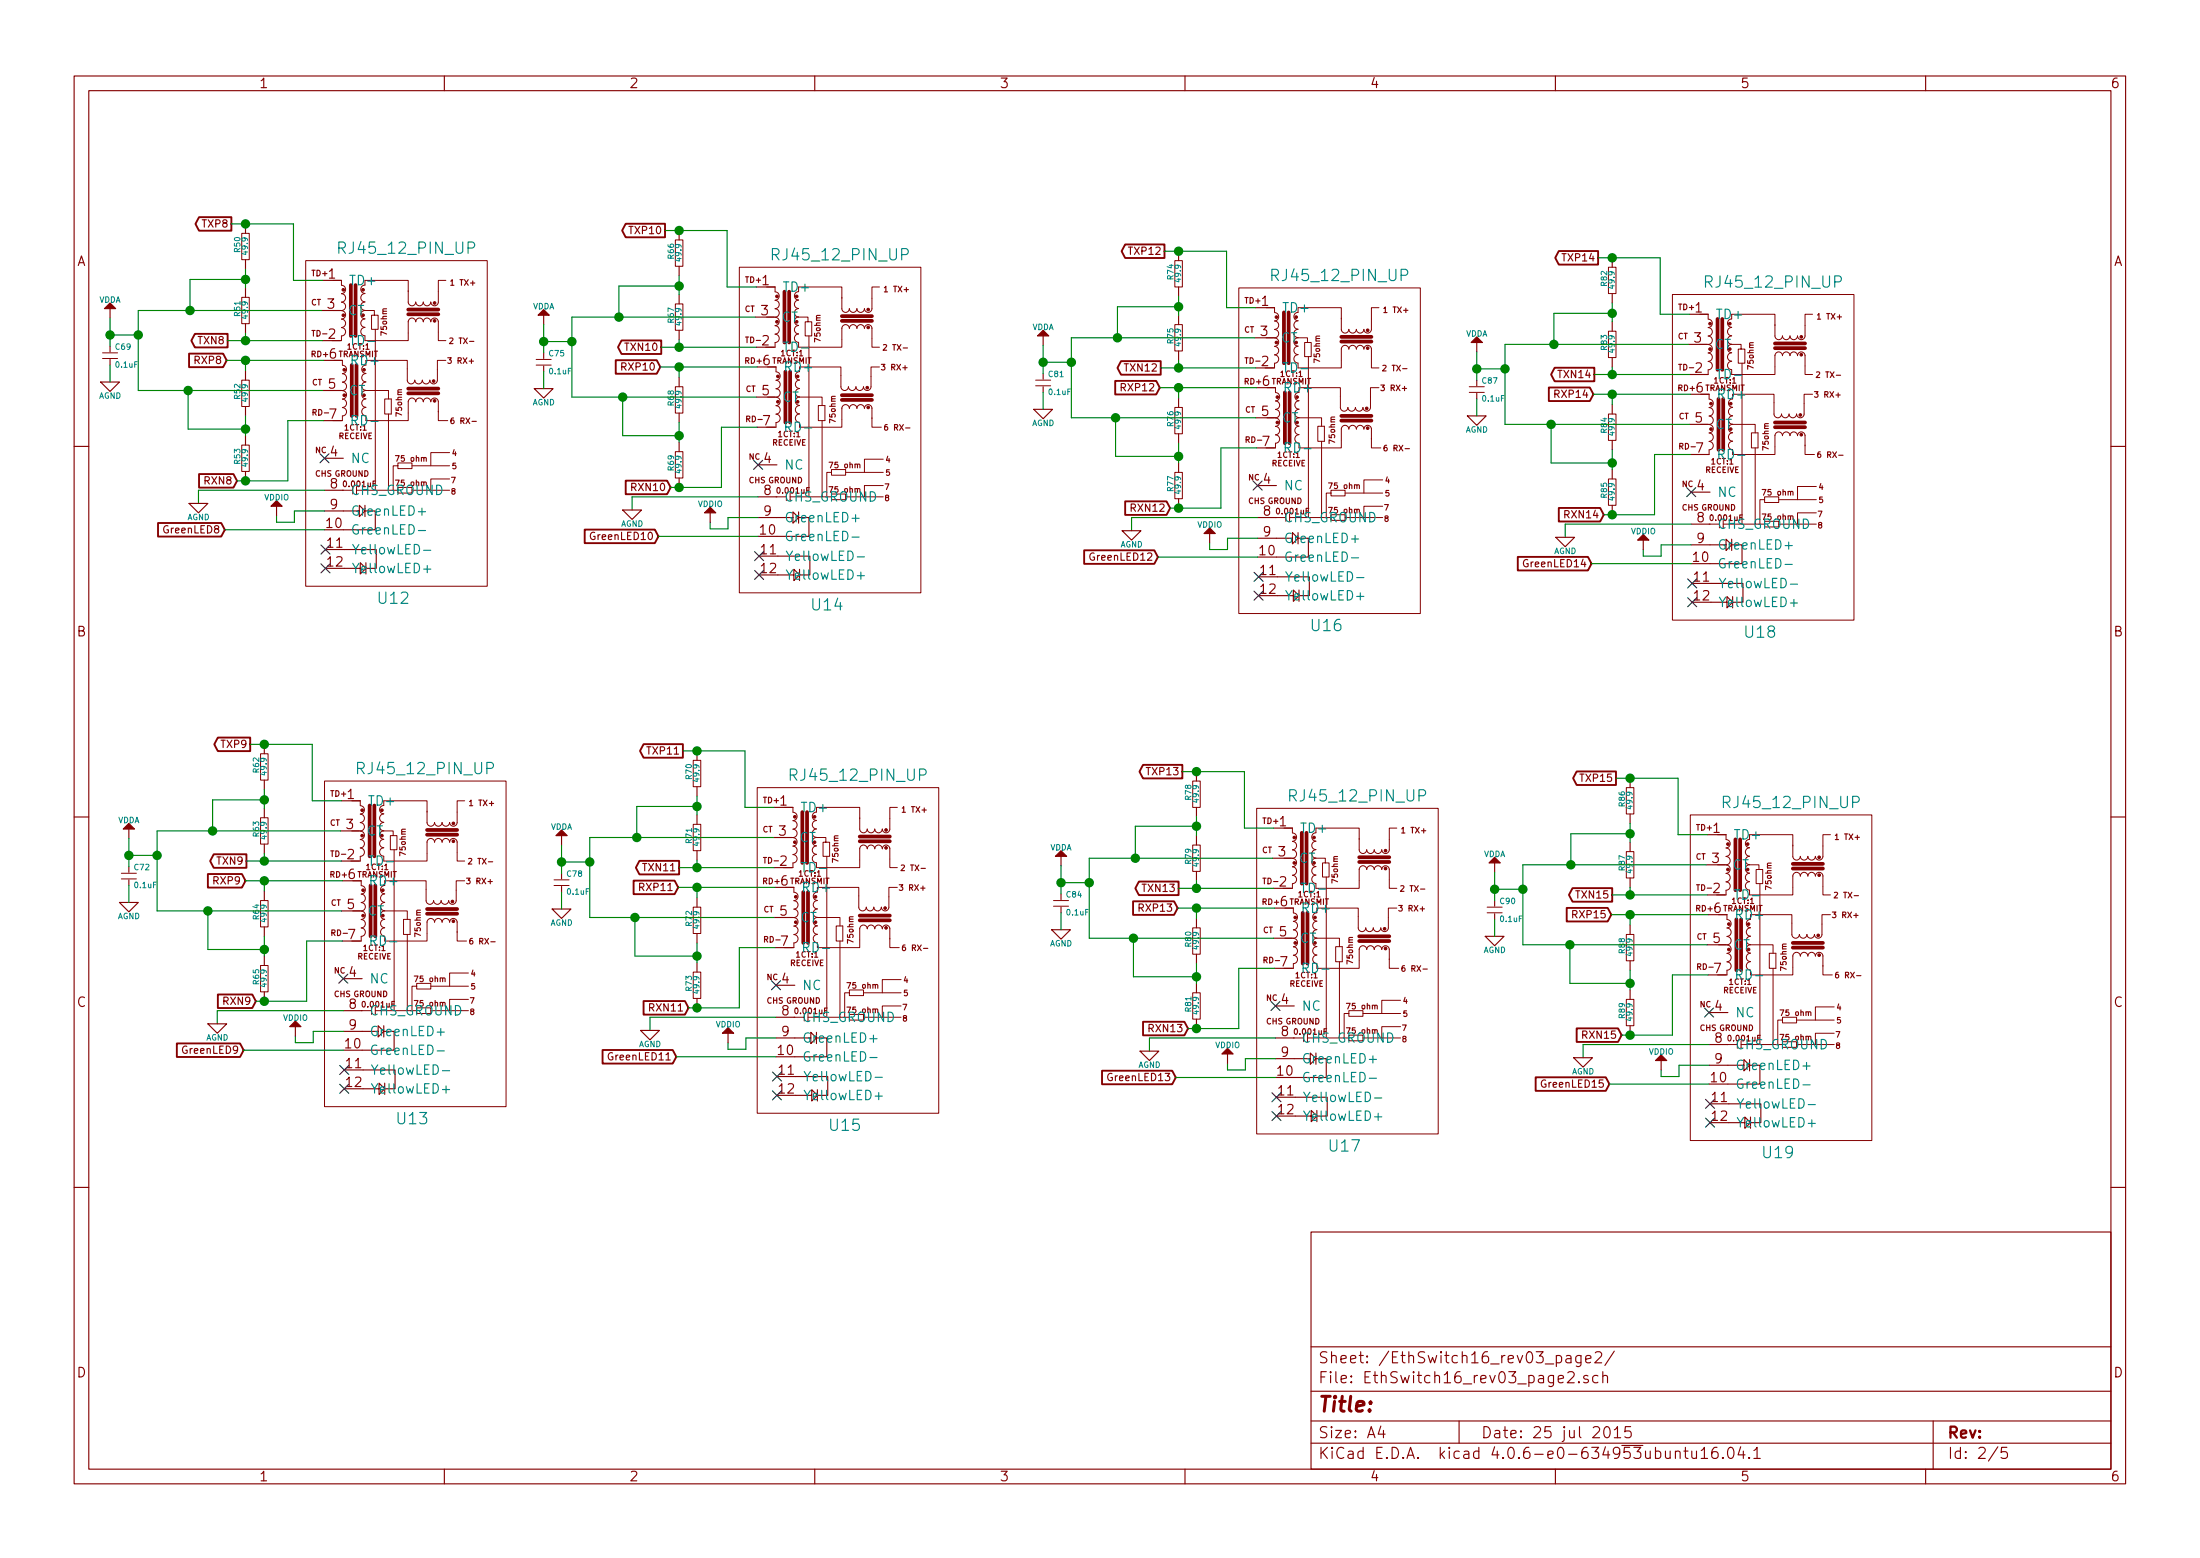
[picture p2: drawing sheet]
EESchema Schematic File Version 2
LIBS:ted_resistors
LIBS:ted_capacitors
LIBS:ted_connectors
LIBS:ted_crystals
LIBS:TED_holes
LIBS:ted_ic
LIBS:ted_inductors
LIBS:TED_jumper_3x2
LIBS:TED_led
LIBS:ted_switches
LIBS:ted_diodes
LIBS:ted_power
LIBS:ted_transistor
LIBS:ted_test_pad
LIBS:ted_regulators
EELAYER 25 0
EELAYER END
$Descr A4 11693 8268
encoding utf-8
Sheet 2 5
Title ""
Date "25 jul 2015"
Rev ""
Comp ""
Comment1 ""
Comment2 ""
Comment3 ""
Comment4 ""
$EndDescr
$Comp
L RJ45_12_PIN_UP U12
U 1 1
P 2095 2065
F 0 "U12" H 2090 965 60  0000 C CNN
F 1 "RJ45_12_PIN_UP" H 2160 2825 60  0000 C CNN
F 2 "ted_connectors:TED_RJ45_12pin_Up_Bottom" H 2095 2065 60  0001 C CNN
F 3 "" H 2095 2065 60  0000 C CNN
	1    2095 2065
	1    0    0    -1  
$EndComp
$Comp
L RJ45_12_PIN_UP U14
U 1 1
P 4400 2100
F 0 "U14" H 4395 1000 60  0000 C CNN
F 1 "RJ45_12_PIN_UP" H 4465 2860 60  0000 C CNN
F 2 "ted_connectors:TED_RJ45_12pin_Up_Bottom" H 4400 2100 60  0001 C CNN
F 3 "" H 4400 2100 60  0000 C CNN
	1    4400 2100
	1    0    0    -1  
$EndComp
$Comp
L RJ45_12_PIN_UP U16
U 1 1
P 7055 2210
F 0 "U16" H 7050 1110 60  0000 C CNN
F 1 "RJ45_12_PIN_UP" H 7120 2970 60  0000 C CNN
F 2 "ted_connectors:TED_RJ45_12pin_Up_Bottom" H 7055 2210 60  0001 C CNN
F 3 "" H 7055 2210 60  0000 C CNN
	1    7055 2210
	1    0    0    -1  
$EndComp
$Comp
L RJ45_12_PIN_UP U18
U 1 1
P 9360 2245
F 0 "U18" H 9355 1145 60  0000 C CNN
F 1 "RJ45_12_PIN_UP" H 9425 3005 60  0000 C CNN
F 2 "ted_connectors:TED_RJ45_12pin_Up_Bottom" H 9360 2245 60  0001 C CNN
F 3 "" H 9360 2245 60  0000 C CNN
	1    9360 2245
	1    0    0    -1  
$EndComp
$Comp
L RJ45_12_PIN_UP U13
U 1 1
P 2195 4830
F 0 "U13" H 2190 3730 60  0000 C CNN
F 1 "RJ45_12_PIN_UP" H 2260 5590 60  0000 C CNN
F 2 "ted_connectors:TED_RJ45_12pin_Up_Bottom" H 2195 4830 60  0001 C CNN
F 3 "" H 2195 4830 60  0000 C CNN
	1    2195 4830
	1    0    0    -1  
$EndComp
$Comp
L RJ45_12_PIN_UP U15
U 1 1
P 4495 4865
F 0 "U15" H 4490 3765 60  0000 C CNN
F 1 "RJ45_12_PIN_UP" H 4560 5625 60  0000 C CNN
F 2 "ted_connectors:TED_RJ45_12pin_Up_Bottom" H 4495 4865 60  0001 C CNN
F 3 "" H 4495 4865 60  0000 C CNN
	1    4495 4865
	1    0    0    -1  
$EndComp
$Comp
L RJ45_12_PIN_UP U17
U 1 1
P 7150 4975
F 0 "U17" H 7145 3875 60  0000 C CNN
F 1 "RJ45_12_PIN_UP" H 7215 5735 60  0000 C CNN
F 2 "ted_connectors:TED_RJ45_12pin_Up_Bottom" H 7150 4975 60  0001 C CNN
F 3 "" H 7150 4975 60  0000 C CNN
	1    7150 4975
	1    0    0    -1  
$EndComp
$Comp
L RJ45_12_PIN_UP U19
U 1 1
P 9455 5010
F 0 "U19" H 9450 3910 60  0000 C CNN
F 1 "RJ45_12_PIN_UP" H 9520 5770 60  0000 C CNN
F 2 "ted_connectors:TED_RJ45_12pin_Up_Bottom" H 9455 5010 60  0001 C CNN
F 3 "" H 9455 5010 60  0000 C CNN
	1    9455 5010
	1    0    0    -1  
$EndComp
Text GLabel 1195 2805 0    39   Input ~ 0
GreenLED8
Text GLabel 1230 1180 0    39   Output ~ 0
TXP8
Text GLabel 1210 1800 0    39   Output ~ 0
TXN8
Text GLabel 1205 1905 0    39   Input ~ 0
RXP8
Text GLabel 1260 2545 0    39   Input ~ 0
RXN8
$Comp
L R_small R53
U 1 1
P 1305 2425
F 0 "R53" V 1345 2435 30  0000 C CNN
F 1 "49.9" V 1305 2425 30  0000 C CNN
F 2 "ted_resistors:TED_SM0603_R" H 1305 2425 60  0001 C CNN
F 3 "" H 1305 2425 60  0000 C CNN
	1    1305 2425
	-1   0    0    -1  
$EndComp
$Comp
L R_small R52
U 1 1
P 1305 2080
F 0 "R52" V 1345 2090 30  0000 C CNN
F 1 "49.9" V 1305 2080 30  0000 C CNN
F 2 "ted_resistors:TED_SM0603_R" H 1305 2080 60  0001 C CNN
F 3 "" H 1305 2080 60  0000 C CNN
	1    1305 2080
	-1   0    0    -1  
$EndComp
$Comp
L R_small R50
U 1 1
P 1305 1300
F 0 "R50" V 1345 1310 30  0000 C CNN
F 1 "49.9" V 1305 1300 30  0000 C CNN
F 2 "ted_resistors:TED_SM0603_R" H 1305 1300 60  0001 C CNN
F 3 "" H 1305 1300 60  0000 C CNN
	1    1305 1300
	-1   0    0    -1  
$EndComp
$Comp
L R_small R51
U 1 1
P 1305 1640
F 0 "R51" V 1345 1650 30  0000 C CNN
F 1 "49.9" V 1305 1640 30  0000 C CNN
F 2 "ted_resistors:TED_SM0603_R" H 1305 1640 60  0001 C CNN
F 3 "" H 1305 1640 60  0000 C CNN
	1    1305 1640
	-1   0    0    -1  
$EndComp
$Comp
L C(small) C69
U 1 1
P 585 1880
F 0 "C69" H 610 1930 30  0000 L CNN
F 1 "0.1uF" H 610 1835 30  0000 L CNN
F 2 "ted_capacitors:TED_SM0603_C" H 585 1880 60  0001 C CNN
F 3 "" H 585 1880 60  0000 C CNN
	1    585  1880
	1    0    0    -1  
$EndComp
$Comp
L VDDA #PWR063
U 1 1
P 585 1680
F 0 "#PWR063" H 585 1780 30  0001 C CNN
F 1 "VDDA" H 585 1780 30  0000 C CNN
F 2 "" H 585 1680 60  0000 C CNN
F 3 "" H 585 1680 60  0000 C CNN
	1    585  1680
	1    0    0    -1  
$EndComp
$Comp
L AGND #PWR064
U 1 1
P 585 2020
F 0 "#PWR064" H 585 2020 30  0001 C CNN
F 1 "AGND" H 585 1950 30  0000 C CNN
F 2 "" H 585 2020 60  0000 C CNN
F 3 "" H 585 2020 60  0000 C CNN
	1    585  2020
	1    0    0    -1  
$EndComp
Wire Wire Line
	1725 2705 1565 2705
Wire Wire Line
	1195 2805 1725 2805
Wire Wire Line
	1055 2595 1055 2665
Wire Wire Line
	1725 2595 1055 2595
Wire Wire Line
	735  2065 1715 2065
Wire Wire Line
	735  1640 1710 1640
Wire Wire Line
	1205 1905 1720 1905
Wire Wire Line
	735  1640 735  2065
Wire Wire Line
	585  1680 585  1830
Wire Wire Line
	585  1930 585  2020
Wire Wire Line
	735  1770 585  1770
Connection ~ 585  1770
Connection ~ 735  1770
Wire Wire Line
	1720 2225 1530 2225
Wire Wire Line
	1530 2225 1530 2545
Wire Wire Line
	1530 2545 1260 2545
Connection ~ 1305 2545
Wire Wire Line
	1305 2200 1305 2305
Wire Wire Line
	1305 1905 1305 1960
Connection ~ 1305 1905
Connection ~ 1305 2270
Wire Wire Line
	1210 1800 1715 1800
Wire Wire Line
	1305 1760 1305 1800
Wire Wire Line
	1305 1420 1305 1520
Connection ~ 1305 1475
Wire Wire Line
	1715 1480 1560 1480
Wire Wire Line
	1560 1480 1560 1180
Wire Wire Line
	1560 1180 1230 1180
Connection ~ 1305 1180
Connection ~ 1305 1800
Wire Wire Line
	1565 2705 1565 2765
Wire Wire Line
	1565 2765 1470 2765
Wire Wire Line
	1470 2765 1470 2730
$Comp
L AGND #PWR065
U 1 1
P 1055 2665
F 0 "#PWR065" H 1055 2665 30  0001 C CNN
F 1 "AGND" H 1055 2595 30  0000 C CNN
F 2 "" H 1055 2665 60  0000 C CNN
F 3 "" H 1055 2665 60  0000 C CNN
	1    1055 2665
	1    0    0    -1  
$EndComp
Text GLabel 1295 5570 0    39   Input ~ 0
GreenLED9
Text GLabel 1330 3945 0    39   Output ~ 0
TXP9
Text GLabel 1310 4565 0    39   Output ~ 0
TXN9
Text GLabel 1305 4670 0    39   Input ~ 0
RXP9
Text GLabel 1360 5310 0    39   Input ~ 0
RXN9
$Comp
L R_small R65
U 1 1
P 1405 5190
F 0 "R65" V 1445 5200 30  0000 C CNN
F 1 "49.9" V 1405 5190 30  0000 C CNN
F 2 "ted_resistors:TED_SM0603_R" H 1405 5190 60  0001 C CNN
F 3 "" H 1405 5190 60  0000 C CNN
	1    1405 5190
	-1   0    0    -1  
$EndComp
$Comp
L R_small R64
U 1 1
P 1405 4845
F 0 "R64" V 1445 4855 30  0000 C CNN
F 1 "49.9" V 1405 4845 30  0000 C CNN
F 2 "ted_resistors:TED_SM0603_R" H 1405 4845 60  0001 C CNN
F 3 "" H 1405 4845 60  0000 C CNN
	1    1405 4845
	-1   0    0    -1  
$EndComp
$Comp
L R_small R62
U 1 1
P 1405 4065
F 0 "R62" V 1445 4075 30  0000 C CNN
F 1 "49.9" V 1405 4065 30  0000 C CNN
F 2 "ted_resistors:TED_SM0603_R" H 1405 4065 60  0001 C CNN
F 3 "" H 1405 4065 60  0000 C CNN
	1    1405 4065
	-1   0    0    -1  
$EndComp
$Comp
L R_small R63
U 1 1
P 1405 4405
F 0 "R63" V 1445 4415 30  0000 C CNN
F 1 "49.9" V 1405 4405 30  0000 C CNN
F 2 "ted_resistors:TED_SM0603_R" H 1405 4405 60  0001 C CNN
F 3 "" H 1405 4405 60  0000 C CNN
	1    1405 4405
	-1   0    0    -1  
$EndComp
$Comp
L C(small) C72
U 1 1
P 685 4645
F 0 "C72" H 710 4695 30  0000 L CNN
F 1 "0.1uF" H 710 4600 30  0000 L CNN
F 2 "ted_capacitors:TED_SM0603_C" H 685 4645 60  0001 C CNN
F 3 "" H 685 4645 60  0000 C CNN
	1    685  4645
	1    0    0    -1  
$EndComp
$Comp
L VDDA #PWR066
U 1 1
P 685 4445
F 0 "#PWR066" H 685 4545 30  0001 C CNN
F 1 "VDDA" H 685 4545 30  0000 C CNN
F 2 "" H 685 4445 60  0000 C CNN
F 3 "" H 685 4445 60  0000 C CNN
	1    685  4445
	1    0    0    -1  
$EndComp
$Comp
L AGND #PWR067
U 1 1
P 685 4785
F 0 "#PWR067" H 685 4785 30  0001 C CNN
F 1 "AGND" H 685 4715 30  0000 C CNN
F 2 "" H 685 4785 60  0000 C CNN
F 3 "" H 685 4785 60  0000 C CNN
	1    685  4785
	1    0    0    -1  
$EndComp
Wire Wire Line
	1825 5470 1665 5470
Wire Wire Line
	1295 5570 1825 5570
Wire Wire Line
	1155 5360 1155 5430
Wire Wire Line
	1825 5360 1155 5360
Wire Wire Line
	835  4830 1815 4830
Wire Wire Line
	835  4405 1810 4405
Wire Wire Line
	1305 4670 1820 4670
Wire Wire Line
	835  4405 835  4830
Wire Wire Line
	685  4445 685  4595
Wire Wire Line
	685  4695 685  4785
Wire Wire Line
	835  4535 685  4535
Connection ~ 685  4535
Connection ~ 835  4535
Wire Wire Line
	1820 4990 1630 4990
Wire Wire Line
	1630 4990 1630 5310
Wire Wire Line
	1630 5310 1360 5310
Connection ~ 1405 5310
Wire Wire Line
	1405 4965 1405 5070
Wire Wire Line
	1405 4670 1405 4725
Connection ~ 1405 4670
Connection ~ 1405 5035
Wire Wire Line
	1310 4565 1815 4565
Wire Wire Line
	1405 4525 1405 4565
Wire Wire Line
	1405 4185 1405 4285
Connection ~ 1405 4240
Wire Wire Line
	1815 4245 1660 4245
Wire Wire Line
	1660 4245 1660 3945
Wire Wire Line
	1660 3945 1330 3945
Connection ~ 1405 3945
Connection ~ 1405 4565
Wire Wire Line
	1665 5470 1665 5530
Wire Wire Line
	1665 5530 1570 5530
Wire Wire Line
	1570 5530 1570 5495
$Comp
L AGND #PWR068
U 1 1
P 1155 5430
F 0 "#PWR068" H 1155 5430 30  0001 C CNN
F 1 "AGND" H 1155 5360 30  0000 C CNN
F 2 "" H 1155 5430 60  0000 C CNN
F 3 "" H 1155 5430 60  0000 C CNN
	1    1155 5430
	1    0    0    -1  
$EndComp
Text GLabel 3500 2840 0    39   Input ~ 0
GreenLED10
Text GLabel 3535 1215 0    39   Output ~ 0
TXP10
Text GLabel 3515 1835 0    39   Output ~ 0
TXN10
Text GLabel 3510 1940 0    39   Input ~ 0
RXP10
Text GLabel 3565 2580 0    39   Input ~ 0
RXN10
$Comp
L R_small R69
U 1 1
P 3610 2460
F 0 "R69" V 3650 2470 30  0000 C CNN
F 1 "49.9" V 3610 2460 30  0000 C CNN
F 2 "ted_resistors:TED_SM0603_R" H 3610 2460 60  0001 C CNN
F 3 "" H 3610 2460 60  0000 C CNN
	1    3610 2460
	-1   0    0    -1  
$EndComp
$Comp
L R_small R68
U 1 1
P 3610 2115
F 0 "R68" V 3650 2125 30  0000 C CNN
F 1 "49.9" V 3610 2115 30  0000 C CNN
F 2 "ted_resistors:TED_SM0603_R" H 3610 2115 60  0001 C CNN
F 3 "" H 3610 2115 60  0000 C CNN
	1    3610 2115
	-1   0    0    -1  
$EndComp
$Comp
L R_small R66
U 1 1
P 3610 1335
F 0 "R66" V 3650 1345 30  0000 C CNN
F 1 "49.9" V 3610 1335 30  0000 C CNN
F 2 "ted_resistors:TED_SM0603_R" H 3610 1335 60  0001 C CNN
F 3 "" H 3610 1335 60  0000 C CNN
	1    3610 1335
	-1   0    0    -1  
$EndComp
$Comp
L R_small R67
U 1 1
P 3610 1675
F 0 "R67" V 3650 1685 30  0000 C CNN
F 1 "49.9" V 3610 1675 30  0000 C CNN
F 2 "ted_resistors:TED_SM0603_R" H 3610 1675 60  0001 C CNN
F 3 "" H 3610 1675 60  0000 C CNN
	1    3610 1675
	-1   0    0    -1  
$EndComp
$Comp
L C(small) C75
U 1 1
P 2890 1915
F 0 "C75" H 2915 1965 30  0000 L CNN
F 1 "0.1uF" H 2915 1870 30  0000 L CNN
F 2 "ted_capacitors:TED_SM0603_C" H 2890 1915 60  0001 C CNN
F 3 "" H 2890 1915 60  0000 C CNN
	1    2890 1915
	1    0    0    -1  
$EndComp
$Comp
L VDDA #PWR069
U 1 1
P 2890 1715
F 0 "#PWR069" H 2890 1815 30  0001 C CNN
F 1 "VDDA" H 2890 1815 30  0000 C CNN
F 2 "" H 2890 1715 60  0000 C CNN
F 3 "" H 2890 1715 60  0000 C CNN
	1    2890 1715
	1    0    0    -1  
$EndComp
$Comp
L AGND #PWR070
U 1 1
P 2890 2055
F 0 "#PWR070" H 2890 2055 30  0001 C CNN
F 1 "AGND" H 2890 1985 30  0000 C CNN
F 2 "" H 2890 2055 60  0000 C CNN
F 3 "" H 2890 2055 60  0000 C CNN
	1    2890 2055
	1    0    0    -1  
$EndComp
Wire Wire Line
	4030 2740 3870 2740
Wire Wire Line
	3500 2840 4030 2840
Wire Wire Line
	3360 2630 3360 2700
Wire Wire Line
	4030 2630 3360 2630
Wire Wire Line
	3040 2100 4020 2100
Wire Wire Line
	3040 1675 4015 1675
Wire Wire Line
	3510 1940 4025 1940
Wire Wire Line
	3040 1675 3040 2100
Wire Wire Line
	2890 1715 2890 1865
Wire Wire Line
	2890 1965 2890 2055
Wire Wire Line
	3040 1805 2890 1805
Connection ~ 2890 1805
Connection ~ 3040 1805
Wire Wire Line
	4025 2260 3835 2260
Wire Wire Line
	3835 2260 3835 2580
Wire Wire Line
	3835 2580 3565 2580
Connection ~ 3610 2580
Wire Wire Line
	3610 2235 3610 2340
Wire Wire Line
	3610 1940 3610 1995
Connection ~ 3610 1940
Connection ~ 3610 2305
Wire Wire Line
	3515 1835 4020 1835
Wire Wire Line
	3610 1795 3610 1835
Wire Wire Line
	3610 1455 3610 1555
Connection ~ 3610 1510
Wire Wire Line
	4020 1515 3865 1515
Wire Wire Line
	3865 1515 3865 1215
Wire Wire Line
	3865 1215 3535 1215
Connection ~ 3610 1215
Connection ~ 3610 1835
Wire Wire Line
	3870 2740 3870 2800
Wire Wire Line
	3870 2800 3775 2800
Wire Wire Line
	3775 2800 3775 2765
$Comp
L AGND #PWR071
U 1 1
P 3360 2700
F 0 "#PWR071" H 3360 2700 30  0001 C CNN
F 1 "AGND" H 3360 2630 30  0000 C CNN
F 2 "" H 3360 2700 60  0000 C CNN
F 3 "" H 3360 2700 60  0000 C CNN
	1    3360 2700
	1    0    0    -1  
$EndComp
Text GLabel 3595 5605 0    39   Input ~ 0
GreenLED11
Text GLabel 3630 3980 0    39   Output ~ 0
TXP11
Text GLabel 3610 4600 0    39   Output ~ 0
TXN11
Text GLabel 3605 4705 0    39   Input ~ 0
RXP11
Text GLabel 3660 5345 0    39   Input ~ 0
RXN11
$Comp
L R_small R73
U 1 1
P 3705 5225
F 0 "R73" V 3745 5235 30  0000 C CNN
F 1 "49.9" V 3705 5225 30  0000 C CNN
F 2 "ted_resistors:TED_SM0603_R" H 3705 5225 60  0001 C CNN
F 3 "" H 3705 5225 60  0000 C CNN
	1    3705 5225
	-1   0    0    -1  
$EndComp
$Comp
L R_small R72
U 1 1
P 3705 4880
F 0 "R72" V 3745 4890 30  0000 C CNN
F 1 "49.9" V 3705 4880 30  0000 C CNN
F 2 "ted_resistors:TED_SM0603_R" H 3705 4880 60  0001 C CNN
F 3 "" H 3705 4880 60  0000 C CNN
	1    3705 4880
	-1   0    0    -1  
$EndComp
$Comp
L R_small R70
U 1 1
P 3705 4100
F 0 "R70" V 3745 4110 30  0000 C CNN
F 1 "49.9" V 3705 4100 30  0000 C CNN
F 2 "ted_resistors:TED_SM0603_R" H 3705 4100 60  0001 C CNN
F 3 "" H 3705 4100 60  0000 C CNN
	1    3705 4100
	-1   0    0    -1  
$EndComp
$Comp
L R_small R71
U 1 1
P 3705 4440
F 0 "R71" V 3745 4450 30  0000 C CNN
F 1 "49.9" V 3705 4440 30  0000 C CNN
F 2 "ted_resistors:TED_SM0603_R" H 3705 4440 60  0001 C CNN
F 3 "" H 3705 4440 60  0000 C CNN
	1    3705 4440
	-1   0    0    -1  
$EndComp
$Comp
L C(small) C78
U 1 1
P 2985 4680
F 0 "C78" H 3010 4730 30  0000 L CNN
F 1 "0.1uF" H 3010 4635 30  0000 L CNN
F 2 "ted_capacitors:TED_SM0603_C" H 2985 4680 60  0001 C CNN
F 3 "" H 2985 4680 60  0000 C CNN
	1    2985 4680
	1    0    0    -1  
$EndComp
$Comp
L VDDA #PWR072
U 1 1
P 2985 4480
F 0 "#PWR072" H 2985 4580 30  0001 C CNN
F 1 "VDDA" H 2985 4580 30  0000 C CNN
F 2 "" H 2985 4480 60  0000 C CNN
F 3 "" H 2985 4480 60  0000 C CNN
	1    2985 4480
	1    0    0    -1  
$EndComp
$Comp
L AGND #PWR073
U 1 1
P 2985 4820
F 0 "#PWR073" H 2985 4820 30  0001 C CNN
F 1 "AGND" H 2985 4750 30  0000 C CNN
F 2 "" H 2985 4820 60  0000 C CNN
F 3 "" H 2985 4820 60  0000 C CNN
	1    2985 4820
	1    0    0    -1  
$EndComp
Wire Wire Line
	4125 5505 3965 5505
Wire Wire Line
	3595 5605 4125 5605
Wire Wire Line
	3455 5395 3455 5465
Wire Wire Line
	4125 5395 3455 5395
Wire Wire Line
	3135 4865 4115 4865
Wire Wire Line
	3135 4440 4110 4440
Wire Wire Line
	3605 4705 4120 4705
Wire Wire Line
	3135 4440 3135 4865
Wire Wire Line
	2985 4480 2985 4630
Wire Wire Line
	2985 4730 2985 4820
Wire Wire Line
	3135 4570 2985 4570
Connection ~ 2985 4570
Connection ~ 3135 4570
Wire Wire Line
	4120 5025 3930 5025
Wire Wire Line
	3930 5025 3930 5345
Wire Wire Line
	3930 5345 3660 5345
Connection ~ 3705 5345
Wire Wire Line
	3705 5000 3705 5105
Wire Wire Line
	3705 4705 3705 4760
Connection ~ 3705 4705
Connection ~ 3705 5070
Wire Wire Line
	3610 4600 4115 4600
Wire Wire Line
	3705 4560 3705 4600
Wire Wire Line
	3705 4220 3705 4320
Connection ~ 3705 4275
Wire Wire Line
	4115 4280 3960 4280
Wire Wire Line
	3960 4280 3960 3980
Wire Wire Line
	3960 3980 3630 3980
Connection ~ 3705 3980
Connection ~ 3705 4600
Wire Wire Line
	3965 5505 3965 5565
Wire Wire Line
	3965 5565 3870 5565
Wire Wire Line
	3870 5565 3870 5530
$Comp
L AGND #PWR074
U 1 1
P 3455 5465
F 0 "#PWR074" H 3455 5465 30  0001 C CNN
F 1 "AGND" H 3455 5395 30  0000 C CNN
F 2 "" H 3455 5465 60  0000 C CNN
F 3 "" H 3455 5465 60  0000 C CNN
	1    3455 5465
	1    0    0    -1  
$EndComp
Text GLabel 6155 2950 0    39   Input ~ 0
GreenLED12
Text GLabel 6190 1325 0    39   Output ~ 0
TXP12
Text GLabel 6170 1945 0    39   Output ~ 0
TXN12
Text GLabel 6165 2050 0    39   Input ~ 0
RXP12
Text GLabel 6220 2690 0    39   Input ~ 0
RXN12
$Comp
L R_small R77
U 1 1
P 6265 2570
F 0 "R77" V 6305 2580 30  0000 C CNN
F 1 "49.9" V 6265 2570 30  0000 C CNN
F 2 "ted_resistors:TED_SM0603_R" H 6265 2570 60  0001 C CNN
F 3 "" H 6265 2570 60  0000 C CNN
	1    6265 2570
	-1   0    0    -1  
$EndComp
$Comp
L R_small R76
U 1 1
P 6265 2225
F 0 "R76" V 6305 2235 30  0000 C CNN
F 1 "49.9" V 6265 2225 30  0000 C CNN
F 2 "ted_resistors:TED_SM0603_R" H 6265 2225 60  0001 C CNN
F 3 "" H 6265 2225 60  0000 C CNN
	1    6265 2225
	-1   0    0    -1  
$EndComp
$Comp
L R_small R74
U 1 1
P 6265 1445
F 0 "R74" V 6305 1455 30  0000 C CNN
F 1 "49.9" V 6265 1445 30  0000 C CNN
F 2 "ted_resistors:TED_SM0603_R" H 6265 1445 60  0001 C CNN
F 3 "" H 6265 1445 60  0000 C CNN
	1    6265 1445
	-1   0    0    -1  
$EndComp
$Comp
L R_small R75
U 1 1
P 6265 1785
F 0 "R75" V 6305 1795 30  0000 C CNN
F 1 "49.9" V 6265 1785 30  0000 C CNN
F 2 "ted_resistors:TED_SM0603_R" H 6265 1785 60  0001 C CNN
F 3 "" H 6265 1785 60  0000 C CNN
	1    6265 1785
	-1   0    0    -1  
$EndComp
$Comp
L C(small) C81
U 1 1
P 5545 2025
F 0 "C81" H 5570 2075 30  0000 L CNN
F 1 "0.1uF" H 5570 1980 30  0000 L CNN
F 2 "ted_capacitors:TED_SM0603_C" H 5545 2025 60  0001 C CNN
F 3 "" H 5545 2025 60  0000 C CNN
	1    5545 2025
	1    0    0    -1  
$EndComp
$Comp
L VDDA #PWR075
U 1 1
P 5545 1825
F 0 "#PWR075" H 5545 1925 30  0001 C CNN
F 1 "VDDA" H 5545 1925 30  0000 C CNN
F 2 "" H 5545 1825 60  0000 C CNN
F 3 "" H 5545 1825 60  0000 C CNN
	1    5545 1825
	1    0    0    -1  
$EndComp
$Comp
L AGND #PWR076
U 1 1
P 5545 2165
F 0 "#PWR076" H 5545 2165 30  0001 C CNN
F 1 "AGND" H 5545 2095 30  0000 C CNN
F 2 "" H 5545 2165 60  0000 C CNN
F 3 "" H 5545 2165 60  0000 C CNN
	1    5545 2165
	1    0    0    -1  
$EndComp
Wire Wire Line
	6685 2850 6525 2850
Wire Wire Line
	6155 2950 6685 2950
Wire Wire Line
	6015 2740 6015 2810
Wire Wire Line
	6685 2740 6015 2740
Wire Wire Line
	5695 2210 6675 2210
Wire Wire Line
	5695 1785 6670 1785
Wire Wire Line
	6165 2050 6680 2050
Wire Wire Line
	5695 1785 5695 2210
Wire Wire Line
	5545 1825 5545 1975
Wire Wire Line
	5545 2075 5545 2165
Wire Wire Line
	5695 1915 5545 1915
Connection ~ 5545 1915
Connection ~ 5695 1915
Wire Wire Line
	6680 2370 6490 2370
Wire Wire Line
	6490 2370 6490 2690
Wire Wire Line
	6490 2690 6220 2690
Connection ~ 6265 2690
Wire Wire Line
	6265 2345 6265 2450
Wire Wire Line
	6265 2050 6265 2105
Connection ~ 6265 2050
Connection ~ 6265 2415
Wire Wire Line
	6170 1945 6675 1945
Wire Wire Line
	6265 1905 6265 1945
Wire Wire Line
	6265 1565 6265 1665
Connection ~ 6265 1620
Wire Wire Line
	6675 1625 6520 1625
Wire Wire Line
	6520 1625 6520 1325
Wire Wire Line
	6520 1325 6190 1325
Connection ~ 6265 1325
Connection ~ 6265 1945
Wire Wire Line
	6525 2850 6525 2910
Wire Wire Line
	6525 2910 6430 2910
Wire Wire Line
	6430 2910 6430 2875
$Comp
L AGND #PWR077
U 1 1
P 6015 2810
F 0 "#PWR077" H 6015 2810 30  0001 C CNN
F 1 "AGND" H 6015 2740 30  0000 C CNN
F 2 "" H 6015 2810 60  0000 C CNN
F 3 "" H 6015 2810 60  0000 C CNN
	1    6015 2810
	1    0    0    -1  
$EndComp
Text GLabel 6250 5715 0    39   Input ~ 0
GreenLED13
Text GLabel 6285 4090 0    39   Output ~ 0
TXP13
Text GLabel 6265 4710 0    39   Output ~ 0
TXN13
Text GLabel 6260 4815 0    39   Input ~ 0
RXP13
Text GLabel 6315 5455 0    39   Input ~ 0
RXN13
$Comp
L R_small R81
U 1 1
P 6360 5335
F 0 "R81" V 6400 5345 30  0000 C CNN
F 1 "49.9" V 6360 5335 30  0000 C CNN
F 2 "ted_resistors:TED_SM0603_R" H 6360 5335 60  0001 C CNN
F 3 "" H 6360 5335 60  0000 C CNN
	1    6360 5335
	-1   0    0    -1  
$EndComp
$Comp
L R_small R80
U 1 1
P 6360 4990
F 0 "R80" V 6400 5000 30  0000 C CNN
F 1 "49.9" V 6360 4990 30  0000 C CNN
F 2 "ted_resistors:TED_SM0603_R" H 6360 4990 60  0001 C CNN
F 3 "" H 6360 4990 60  0000 C CNN
	1    6360 4990
	-1   0    0    -1  
$EndComp
$Comp
L R_small R78
U 1 1
P 6360 4210
F 0 "R78" V 6400 4220 30  0000 C CNN
F 1 "49.9" V 6360 4210 30  0000 C CNN
F 2 "ted_resistors:TED_SM0603_R" H 6360 4210 60  0001 C CNN
F 3 "" H 6360 4210 60  0000 C CNN
	1    6360 4210
	-1   0    0    -1  
$EndComp
$Comp
L R_small R79
U 1 1
P 6360 4550
F 0 "R79" V 6400 4560 30  0000 C CNN
F 1 "49.9" V 6360 4550 30  0000 C CNN
F 2 "ted_resistors:TED_SM0603_R" H 6360 4550 60  0001 C CNN
F 3 "" H 6360 4550 60  0000 C CNN
	1    6360 4550
	-1   0    0    -1  
$EndComp
$Comp
L C(small) C84
U 1 1
P 5640 4790
F 0 "C84" H 5665 4840 30  0000 L CNN
F 1 "0.1uF" H 5665 4745 30  0000 L CNN
F 2 "ted_capacitors:TED_SM0603_C" H 5640 4790 60  0001 C CNN
F 3 "" H 5640 4790 60  0000 C CNN
	1    5640 4790
	1    0    0    -1  
$EndComp
$Comp
L VDDA #PWR078
U 1 1
P 5640 4590
F 0 "#PWR078" H 5640 4690 30  0001 C CNN
F 1 "VDDA" H 5640 4690 30  0000 C CNN
F 2 "" H 5640 4590 60  0000 C CNN
F 3 "" H 5640 4590 60  0000 C CNN
	1    5640 4590
	1    0    0    -1  
$EndComp
$Comp
L AGND #PWR079
U 1 1
P 5640 4930
F 0 "#PWR079" H 5640 4930 30  0001 C CNN
F 1 "AGND" H 5640 4860 30  0000 C CNN
F 2 "" H 5640 4930 60  0000 C CNN
F 3 "" H 5640 4930 60  0000 C CNN
	1    5640 4930
	1    0    0    -1  
$EndComp
Wire Wire Line
	6780 5615 6620 5615
Wire Wire Line
	6250 5715 6780 5715
Wire Wire Line
	6110 5505 6110 5575
Wire Wire Line
	6780 5505 6110 5505
Wire Wire Line
	5790 4975 6770 4975
Wire Wire Line
	5790 4550 6765 4550
Wire Wire Line
	6260 4815 6775 4815
Wire Wire Line
	5790 4550 5790 4975
Wire Wire Line
	5640 4590 5640 4740
Wire Wire Line
	5640 4840 5640 4930
Wire Wire Line
	5790 4680 5640 4680
Connection ~ 5640 4680
Connection ~ 5790 4680
Wire Wire Line
	6775 5135 6585 5135
Wire Wire Line
	6585 5135 6585 5455
Wire Wire Line
	6585 5455 6315 5455
Connection ~ 6360 5455
Wire Wire Line
	6360 5110 6360 5215
Wire Wire Line
	6360 4815 6360 4870
Connection ~ 6360 4815
Connection ~ 6360 5180
Wire Wire Line
	6265 4710 6770 4710
Wire Wire Line
	6360 4670 6360 4710
Wire Wire Line
	6360 4330 6360 4430
Wire Wire Line
	6770 4390 6615 4390
Wire Wire Line
	6615 4390 6615 4090
Wire Wire Line
	6615 4090 6285 4090
Connection ~ 6360 4090
Connection ~ 6360 4710
Wire Wire Line
	6620 5615 6620 5675
Wire Wire Line
	6620 5675 6525 5675
Wire Wire Line
	6525 5675 6525 5640
$Comp
L AGND #PWR080
U 1 1
P 6110 5575
F 0 "#PWR080" H 6110 5575 30  0001 C CNN
F 1 "AGND" H 6110 5505 30  0000 C CNN
F 2 "" H 6110 5575 60  0000 C CNN
F 3 "" H 6110 5575 60  0000 C CNN
	1    6110 5575
	1    0    0    -1  
$EndComp
Text GLabel 8460 2985 0    39   Input ~ 0
GreenLED14
Text GLabel 8495 1360 0    39   Output ~ 0
TXP14
Text GLabel 8475 1980 0    39   Output ~ 0
TXN14
Text GLabel 8470 2085 0    39   Input ~ 0
RXP14
Text GLabel 8525 2725 0    39   Input ~ 0
RXN14
$Comp
L R_small R85
U 1 1
P 8570 2605
F 0 "R85" V 8610 2615 30  0000 C CNN
F 1 "49.9" V 8570 2605 30  0000 C CNN
F 2 "ted_resistors:TED_SM0603_R" H 8570 2605 60  0001 C CNN
F 3 "" H 8570 2605 60  0000 C CNN
	1    8570 2605
	-1   0    0    -1  
$EndComp
$Comp
L R_small R84
U 1 1
P 8570 2260
F 0 "R84" V 8610 2270 30  0000 C CNN
F 1 "49.9" V 8570 2260 30  0000 C CNN
F 2 "ted_resistors:TED_SM0603_R" H 8570 2260 60  0001 C CNN
F 3 "" H 8570 2260 60  0000 C CNN
	1    8570 2260
	-1   0    0    -1  
$EndComp
$Comp
L R_small R82
U 1 1
P 8570 1480
F 0 "R82" V 8610 1490 30  0000 C CNN
F 1 "49.9" V 8570 1480 30  0000 C CNN
F 2 "ted_resistors:TED_SM0603_R" H 8570 1480 60  0001 C CNN
F 3 "" H 8570 1480 60  0000 C CNN
	1    8570 1480
	-1   0    0    -1  
$EndComp
$Comp
L R_small R83
U 1 1
P 8570 1820
F 0 "R83" V 8610 1830 30  0000 C CNN
F 1 "49.9" V 8570 1820 30  0000 C CNN
F 2 "ted_resistors:TED_SM0603_R" H 8570 1820 60  0001 C CNN
F 3 "" H 8570 1820 60  0000 C CNN
	1    8570 1820
	-1   0    0    -1  
$EndComp
$Comp
L C(small) C87
U 1 1
P 7850 2060
F 0 "C87" H 7875 2110 30  0000 L CNN
F 1 "0.1uF" H 7875 2015 30  0000 L CNN
F 2 "ted_capacitors:TED_SM0603_C" H 7850 2060 60  0001 C CNN
F 3 "" H 7850 2060 60  0000 C CNN
	1    7850 2060
	1    0    0    -1  
$EndComp
$Comp
L VDDA #PWR081
U 1 1
P 7850 1860
F 0 "#PWR081" H 7850 1960 30  0001 C CNN
F 1 "VDDA" H 7850 1960 30  0000 C CNN
F 2 "" H 7850 1860 60  0000 C CNN
F 3 "" H 7850 1860 60  0000 C CNN
	1    7850 1860
	1    0    0    -1  
$EndComp
$Comp
L AGND #PWR082
U 1 1
P 7850 2200
F 0 "#PWR082" H 7850 2200 30  0001 C CNN
F 1 "AGND" H 7850 2130 30  0000 C CNN
F 2 "" H 7850 2200 60  0000 C CNN
F 3 "" H 7850 2200 60  0000 C CNN
	1    7850 2200
	1    0    0    -1  
$EndComp
Wire Wire Line
	8990 2885 8830 2885
Wire Wire Line
	8460 2985 8990 2985
Wire Wire Line
	8320 2775 8320 2845
Wire Wire Line
	8990 2775 8320 2775
Wire Wire Line
	8000 2245 8980 2245
Wire Wire Line
	8000 1820 8975 1820
Wire Wire Line
	8470 2085 8985 2085
Wire Wire Line
	8000 1820 8000 2245
Wire Wire Line
	7850 1860 7850 2010
Wire Wire Line
	7850 2110 7850 2200
Wire Wire Line
	8000 1950 7850 1950
Connection ~ 7850 1950
Connection ~ 8000 1950
Wire Wire Line
	8985 2405 8795 2405
Wire Wire Line
	8795 2405 8795 2725
Wire Wire Line
	8795 2725 8525 2725
Connection ~ 8570 2725
Wire Wire Line
	8570 2380 8570 2485
Wire Wire Line
	8570 2085 8570 2140
Connection ~ 8570 2085
Connection ~ 8570 2450
Wire Wire Line
	8475 1980 8980 1980
Wire Wire Line
	8570 1940 8570 1980
Wire Wire Line
	8570 1600 8570 1700
Connection ~ 8570 1655
Wire Wire Line
	8980 1660 8825 1660
Wire Wire Line
	8825 1660 8825 1360
Wire Wire Line
	8825 1360 8495 1360
Connection ~ 8570 1360
Connection ~ 8570 1980
Wire Wire Line
	8830 2885 8830 2945
Wire Wire Line
	8830 2945 8735 2945
Wire Wire Line
	8735 2945 8735 2910
$Comp
L AGND #PWR083
U 1 1
P 8320 2845
F 0 "#PWR083" H 8320 2845 30  0001 C CNN
F 1 "AGND" H 8320 2775 30  0000 C CNN
F 2 "" H 8320 2845 60  0000 C CNN
F 3 "" H 8320 2845 60  0000 C CNN
	1    8320 2845
	1    0    0    -1  
$EndComp
Text GLabel 8555 5750 0    39   Input ~ 0
GreenLED15
Text GLabel 8590 4125 0    39   Output ~ 0
TXP15
Text GLabel 8570 4745 0    39   Output ~ 0
TXN15
Text GLabel 8565 4850 0    39   Input ~ 0
RXP15
Text GLabel 8620 5490 0    39   Input ~ 0
RXN15
$Comp
L R_small R89
U 1 1
P 8665 5370
F 0 "R89" V 8705 5380 30  0000 C CNN
F 1 "49.9" V 8665 5370 30  0000 C CNN
F 2 "ted_resistors:TED_SM0603_R" H 8665 5370 60  0001 C CNN
F 3 "" H 8665 5370 60  0000 C CNN
	1    8665 5370
	-1   0    0    -1  
$EndComp
$Comp
L R_small R88
U 1 1
P 8665 5025
F 0 "R88" V 8705 5035 30  0000 C CNN
F 1 "49.9" V 8665 5025 30  0000 C CNN
F 2 "ted_resistors:TED_SM0603_R" H 8665 5025 60  0001 C CNN
F 3 "" H 8665 5025 60  0000 C CNN
	1    8665 5025
	-1   0    0    -1  
$EndComp
$Comp
L R_small R86
U 1 1
P 8665 4245
F 0 "R86" V 8705 4255 30  0000 C CNN
F 1 "49.9" V 8665 4245 30  0000 C CNN
F 2 "ted_resistors:TED_SM0603_R" H 8665 4245 60  0001 C CNN
F 3 "" H 8665 4245 60  0000 C CNN
	1    8665 4245
	-1   0    0    -1  
$EndComp
$Comp
L R_small R87
U 1 1
P 8665 4585
F 0 "R87" V 8705 4595 30  0000 C CNN
F 1 "49.9" V 8665 4585 30  0000 C CNN
F 2 "ted_resistors:TED_SM0603_R" H 8665 4585 60  0001 C CNN
F 3 "" H 8665 4585 60  0000 C CNN
	1    8665 4585
	-1   0    0    -1  
$EndComp
$Comp
L C(small) C90
U 1 1
P 7945 4825
F 0 "C90" H 7970 4875 30  0000 L CNN
F 1 "0.1uF" H 7970 4780 30  0000 L CNN
F 2 "ted_capacitors:TED_SM0603_C" H 7945 4825 60  0001 C CNN
F 3 "" H 7945 4825 60  0000 C CNN
	1    7945 4825
	1    0    0    -1  
$EndComp
$Comp
L VDDA #PWR084
U 1 1
P 7945 4625
F 0 "#PWR084" H 7945 4725 30  0001 C CNN
F 1 "VDDA" H 7945 4725 30  0000 C CNN
F 2 "" H 7945 4625 60  0000 C CNN
F 3 "" H 7945 4625 60  0000 C CNN
	1    7945 4625
	1    0    0    -1  
$EndComp
$Comp
L AGND #PWR085
U 1 1
P 7945 4965
F 0 "#PWR085" H 7945 4965 30  0001 C CNN
F 1 "AGND" H 7945 4895 30  0000 C CNN
F 2 "" H 7945 4965 60  0000 C CNN
F 3 "" H 7945 4965 60  0000 C CNN
	1    7945 4965
	1    0    0    -1  
$EndComp
Wire Wire Line
	9085 5650 8925 5650
Wire Wire Line
	8555 5750 9085 5750
Wire Wire Line
	8415 5540 8415 5610
Wire Wire Line
	9085 5540 8415 5540
Wire Wire Line
	8095 5010 9075 5010
Wire Wire Line
	8095 4585 9070 4585
Wire Wire Line
	8565 4850 9080 4850
Wire Wire Line
	8095 4585 8095 5010
Wire Wire Line
	7945 4625 7945 4775
Wire Wire Line
	7945 4875 7945 4965
Wire Wire Line
	8095 4715 7945 4715
Connection ~ 7945 4715
Connection ~ 8095 4715
Wire Wire Line
	9080 5170 8890 5170
Wire Wire Line
	8890 5170 8890 5490
Wire Wire Line
	8890 5490 8620 5490
Connection ~ 8665 5490
Wire Wire Line
	8665 5145 8665 5250
Wire Wire Line
	8665 4850 8665 4905
Connection ~ 8665 4850
Connection ~ 8665 5215
Wire Wire Line
	8570 4745 9075 4745
Wire Wire Line
	8665 4705 8665 4745
Wire Wire Line
	8665 4365 8665 4465
Connection ~ 8665 4420
Wire Wire Line
	9075 4425 8920 4425
Wire Wire Line
	8920 4425 8920 4125
Wire Wire Line
	8920 4125 8590 4125
Connection ~ 8665 4125
Connection ~ 8665 4745
Wire Wire Line
	8925 5650 8925 5710
Wire Wire Line
	8925 5710 8830 5710
Wire Wire Line
	8830 5710 8830 5675
$Comp
L AGND #PWR086
U 1 1
P 8415 5610
F 0 "#PWR086" H 8415 5610 30  0001 C CNN
F 1 "AGND" H 8415 5540 30  0000 C CNN
F 2 "" H 8415 5610 60  0000 C CNN
F 3 "" H 8415 5610 60  0000 C CNN
	1    8415 5610
	1    0    0    -1  
$EndComp
Wire Wire Line
	1305 1475 1010 1475
Wire Wire Line
	1010 1475 1010 1640
Connection ~ 1010 1640
Wire Wire Line
	1305 2270 1000 2270
Wire Wire Line
	1000 2270 1000 2065
Connection ~ 1000 2065
Wire Wire Line
	1405 4240 1130 4240
Wire Wire Line
	1130 4240 1130 4405
Connection ~ 1130 4405
Wire Wire Line
	1405 5035 1105 5035
Wire Wire Line
	1105 5035 1105 4830
Connection ~ 1105 4830
Wire Wire Line
	3705 5070 3375 5070
Wire Wire Line
	3375 5070 3375 4865
Connection ~ 3375 4865
Wire Wire Line
	3705 4275 3385 4275
Wire Wire Line
	3385 4275 3385 4440
Connection ~ 3385 4440
Wire Wire Line
	3610 2305 3310 2305
Wire Wire Line
	3310 2305 3310 2100
Connection ~ 3310 2100
Wire Wire Line
	3610 1510 3290 1510
Wire Wire Line
	3290 1510 3290 1675
Connection ~ 3290 1675
Wire Wire Line
	6265 1620 5940 1620
Wire Wire Line
	5940 1620 5940 1785
Connection ~ 5940 1785
Wire Wire Line
	6265 2415 5930 2415
Wire Wire Line
	5930 2415 5930 2210
Connection ~ 5930 2210
Wire Wire Line
	8570 2450 8245 2450
Wire Wire Line
	8245 2450 8245 2245
Connection ~ 8245 2245
Wire Wire Line
	8570 1655 8260 1655
Wire Wire Line
	8260 1655 8260 1820
Connection ~ 8260 1820
Wire Wire Line
	8665 4420 8350 4420
Wire Wire Line
	8350 4420 8350 4585
Connection ~ 8350 4585
Wire Wire Line
	8665 5215 8345 5215
Wire Wire Line
	8345 5215 8345 5010
Connection ~ 8345 5010
Wire Wire Line
	6360 5180 6025 5180
Wire Wire Line
	6025 5180 6025 4975
Connection ~ 6025 4975
Wire Wire Line
	6360 4380 6035 4380
Wire Wire Line
	6035 4380 6035 4550
Connection ~ 6035 4550
$Comp
L VDDIO #PWR087
U 1 1
P 1470 2730
F 0 "#PWR087" H 1470 2830 30  0001 C CNN
F 1 "VDDIO" H 1470 2830 30  0000 C CNN
F 2 "" H 1470 2730 60  0000 C CNN
F 3 "" H 1470 2730 60  0000 C CNN
	1    1470 2730
	1    0    0    -1  
$EndComp
$Comp
L VDDIO #PWR088
U 1 1
P 1570 5495
F 0 "#PWR088" H 1570 5595 30  0001 C CNN
F 1 "VDDIO" H 1570 5595 30  0000 C CNN
F 2 "" H 1570 5495 60  0000 C CNN
F 3 "" H 1570 5495 60  0000 C CNN
	1    1570 5495
	1    0    0    -1  
$EndComp
$Comp
L VDDIO #PWR089
U 1 1
P 3870 5530
F 0 "#PWR089" H 3870 5630 30  0001 C CNN
F 1 "VDDIO" H 3870 5630 30  0000 C CNN
F 2 "" H 3870 5530 60  0000 C CNN
F 3 "" H 3870 5530 60  0000 C CNN
	1    3870 5530
	1    0    0    -1  
$EndComp
$Comp
L VDDIO #PWR090
U 1 1
P 6525 5640
F 0 "#PWR090" H 6525 5740 30  0001 C CNN
F 1 "VDDIO" H 6525 5740 30  0000 C CNN
F 2 "" H 6525 5640 60  0000 C CNN
F 3 "" H 6525 5640 60  0000 C CNN
	1    6525 5640
	1    0    0    -1  
$EndComp
$Comp
L VDDIO #PWR091
U 1 1
P 8830 5675
F 0 "#PWR091" H 8830 5775 30  0001 C CNN
F 1 "VDDIO" H 8830 5775 30  0000 C CNN
F 2 "" H 8830 5675 60  0000 C CNN
F 3 "" H 8830 5675 60  0000 C CNN
	1    8830 5675
	1    0    0    -1  
$EndComp
$Comp
L VDDIO #PWR092
U 1 1
P 8735 2910
F 0 "#PWR092" H 8735 3010 30  0001 C CNN
F 1 "VDDIO" H 8735 3010 30  0000 C CNN
F 2 "" H 8735 2910 60  0000 C CNN
F 3 "" H 8735 2910 60  0000 C CNN
	1    8735 2910
	1    0    0    -1  
$EndComp
$Comp
L VDDIO #PWR093
U 1 1
P 6430 2875
F 0 "#PWR093" H 6430 2975 30  0001 C CNN
F 1 "VDDIO" H 6430 2975 30  0000 C CNN
F 2 "" H 6430 2875 60  0000 C CNN
F 3 "" H 6430 2875 60  0000 C CNN
	1    6430 2875
	1    0    0    -1  
$EndComp
$Comp
L VDDIO #PWR094
U 1 1
P 3775 2765
F 0 "#PWR094" H 3775 2865 30  0001 C CNN
F 1 "VDDIO" H 3775 2865 30  0000 C CNN
F 2 "" H 3775 2765 60  0000 C CNN
F 3 "" H 3775 2765 60  0000 C CNN
	1    3775 2765
	1    0    0    -1  
$EndComp
NoConn ~ 8995 3090
NoConn ~ 8995 3190
NoConn ~ 8990 2605
NoConn ~ 9085 5370
NoConn ~ 9090 5855
NoConn ~ 9090 5955
NoConn ~ 6785 5920
NoConn ~ 6785 5820
NoConn ~ 6780 5335
NoConn ~ 6690 3155
NoConn ~ 6690 3055
NoConn ~ 6685 2570
NoConn ~ 4030 2460
NoConn ~ 4035 2945
NoConn ~ 4035 3045
NoConn ~ 4130 5710
NoConn ~ 4130 5810
NoConn ~ 4125 5225
NoConn ~ 1830 5775
NoConn ~ 1830 5675
NoConn ~ 1825 5190
NoConn ~ 1730 3010
NoConn ~ 1730 2910
NoConn ~ 1725 2425
Connection ~ 6360 4380
$EndSCHEMATC
